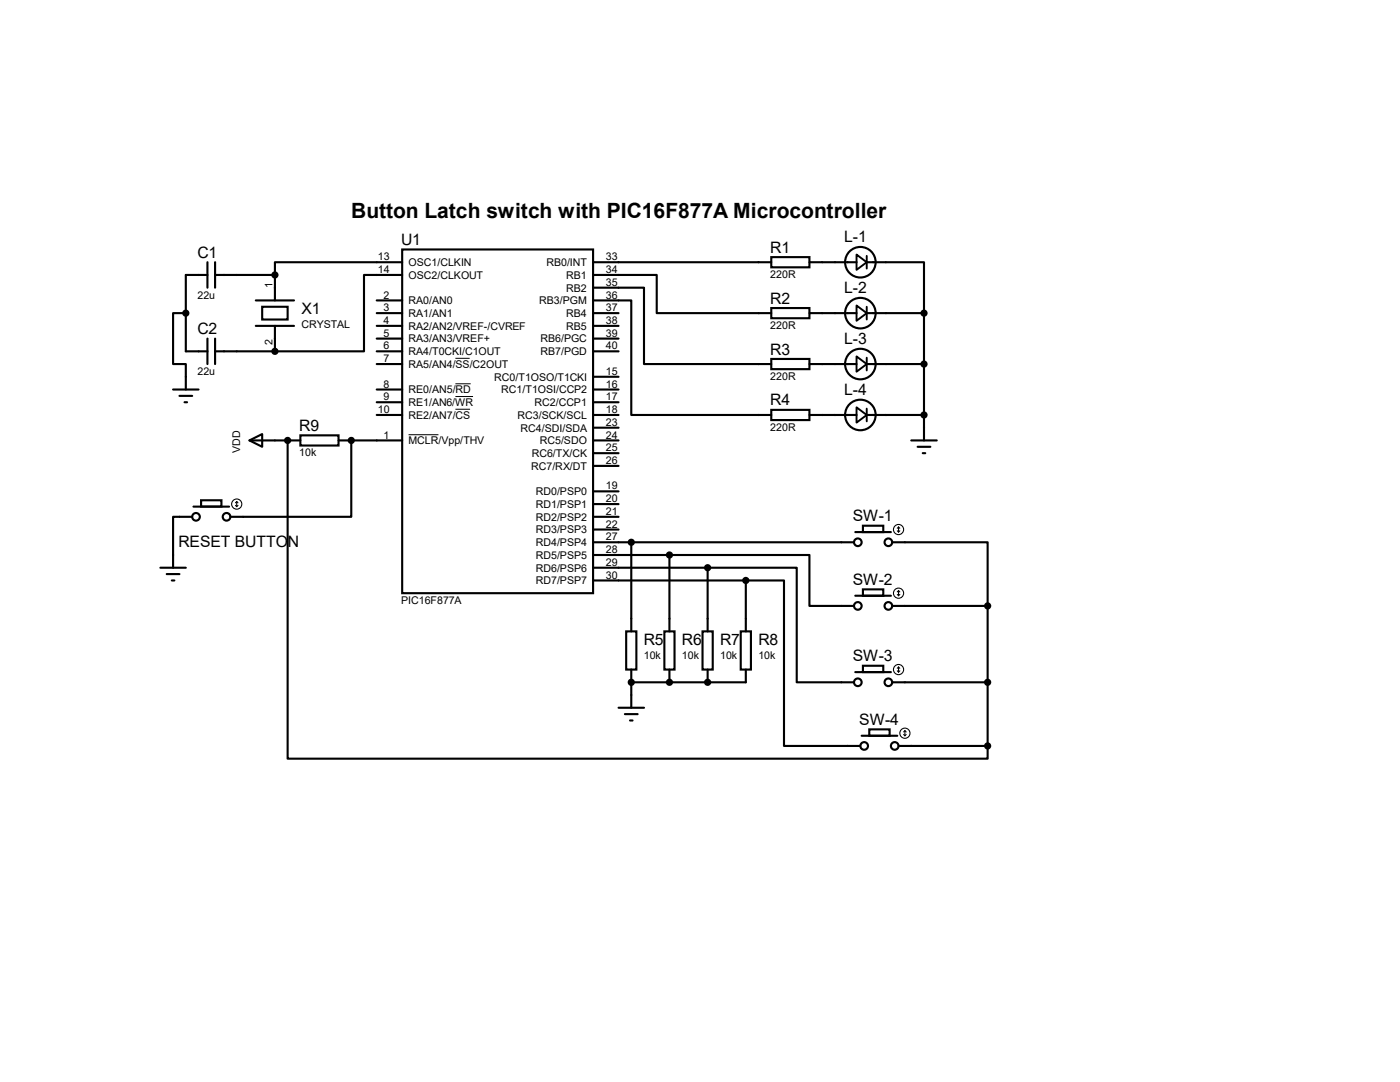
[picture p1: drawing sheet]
<svg xmlns="http://www.w3.org/2000/svg" width="279mm" height="216mm" viewBox="0 0 279 216" stroke-linecap="round" stroke-linejoin="round" font-family="sans-serif">
<g fill="none" stroke="#000" stroke-width=".42">
<path d="M41.4 54.9h-4.3v15.2h4.3M41.4 52.3v5.1M42.9 54.9h12M42.9 52.3v5.1M51.1 59.9h7.6M54.9 54.9v5M75.2 59.9h5.1M80.3 49.8h38.1v68.6h-38.1zM80.3 52.3h-25.4v2.6M80.3 54.9h-7.7v15.2h-17.7M118.4 59.9h7.6v22.9h27.9M118.4 57.4h10.1v15.2h25.4"/>
<path d="M118.4 54.9h12.7v7.6h22.8M118.4 52.3h35.5M153.9 51.3h7.6v2h-7.6zM161.5 52.3h9.4M173 52.3h11.4v10.2M34.5 77.7h5.1M35.8 79h2.6M37.1 62.5h-2.6v10.1h2.6v5.1M41.4 67.6v5M42.9 70.1h12M42.9 67.6v5M51.1 65h7.6"/>
<path d="M52.3 61.2h5.1v2.6h-5.1zM54.9 65v5.1M75.2 70.1h5.1M75.2 62.5h5.1M75.2 72.6h5.1M75.2 65h5.1M75.2 77.7h5.1M75.2 67.6h5.1M118.4 70.1h5M118.4 62.5h5M118.4 65h5M118.4 77.7h5"/>
<path d="M118.4 67.6h5M118.4 75.2h5M153.9 61.5h7.6v2h-7.6zM153.9 71.6h7.6v2.1h-7.6zM161.5 62.5h9.4M161.5 72.6h9.4M173 62.5h11.4M173 72.6h11.4M184.4 62.5v25.4M36.8 80.3h.5M40.1 99.8h4.1v1.3h-4.1zM49.8 87.9l2.5-1.3v2.6z"/>
<path d="M49.8 87.9h10.1M57.4 87.9v63.5h139.7v-2.6M59.9 86.9h7.7v2h-7.7zM67.6 87.9h12.7M70.1 87.9v15.2h-24.1M75.2 82.8h5.1M75.2 80.3h5.1M118.4 82.8h5M118.4 87.9h5M118.4 80.3h5M118.4 90.4h5M118.4 98h5"/>
<path d="M118.4 93h5M118.4 85.3h5M153.9 81.8h7.6v2h-7.6zM161.5 82.8h9.4M173 82.8h11.4M181.9 87.9h5M183.1 89.2h2.6M184.1 90.4h.6M32 113.3h5.1M33.3 114.6h2.5M34.3 115.8h.5M38.4 103.1h-3.9v10.2"/>
<path d="M38.6 101.1h7.1M118.4 115.8h30.4M118.4 113.3h22.8M118.4 110.7h15.2M118.4 108.2h52M118.4 100.6h5M118.4 105.7h5M118.4 103.1h5M126 108.2v17.8M133.6 110.7h27.9v10.2h8.9M133.6 110.7v15.3M141.2 113.3h17.8v22.8h11.4"/>
<path d="M141.2 113.3v12.7M148.8 115.8h7.7v33h15.2M148.8 115.8v10.2M170.7 118.9h7.1M170.7 106.2h7.1M172.2 117.6h4.1v1.3h-4.1zM172.2 104.9h4.1v1.3h-4.1zM178.1 108.2h19v12.7M125 126h2v7.6h-2zM126 133.6v7.6M132.6 126h2v7.6h-2zM133.6 133.6v2.5"/>
<path d="M140.2 126h2v7.6h-2zM141.2 133.6v2.5M147.8 126h2.1v7.6h-2.1zM148.8 133.6v2.5h-22.8M170.7 134.1h7.1M172.2 132.8h4.1v1.3h-4.1zM178.1 120.9h19M178.1 136.1h19M197.1 120.9v27.9M123.4 141.2h5.1M124.7 142.5h2.6M125.7 143.8h.5"/>
<path d="M172 146.8h7.1M173.5 145.5h4v1.3h-4zM179.3 148.8h17.8"/>
<circle cx="171.7" cy="52.3" r="3"/>
<circle cx="171.7" cy="62.5" r="3"/>
<circle cx="171.7" cy="72.6" r="3"/>
<circle cx="171.7" cy="82.8" r="3"/>
<circle cx="39.1" cy="103.1" r=".76"/>
<circle cx="45.2" cy="103.1" r=".76"/>
<circle cx="171.2" cy="108.2" r=".76"/>
<circle cx="177.3" cy="108.2" r=".76"/>
<circle cx="171.2" cy="120.9" r=".76"/>
<circle cx="171.2" cy="136.1" r=".76"/>
<circle cx="177.3" cy="120.9" r=".76"/>
<circle cx="177.3" cy="136.1" r=".76"/>
<circle cx="172.5" cy="148.8" r=".76"/>
<circle cx="178.6" cy="148.8" r=".76"/>
</g>
<g fill="#000">
<circle cx="57.4" cy="87.9" r=".21"/>
<circle cx="70.1" cy="87.9" r=".21"/>
<circle cx="126" cy="136.1" r=".21"/>
<circle cx="133.6" cy="136.1" r=".21"/>
<circle cx="141.2" cy="136.1" r=".21"/>
</g>
<g fill="#000" stroke="#000" stroke-width=".42">
<circle cx="54.9" cy="54.9" r=".51"/>
<circle cx="37.1" cy="62.5" r=".51"/>
<circle cx="54.9" cy="70.1" r=".51"/>
<circle cx="184.4" cy="72.6" r=".51"/>
<circle cx="184.4" cy="62.5" r=".51"/>
<circle cx="57.4" cy="87.9" r=".51"/>
<circle cx="70.1" cy="87.9" r=".51"/>
<circle cx="184.4" cy="82.8" r=".51"/>
<circle cx="126" cy="108.2" r=".51"/>
<circle cx="133.6" cy="110.7" r=".51"/>
<circle cx="141.2" cy="113.3" r=".51"/>
<circle cx="148.8" cy="115.8" r=".51"/>
<circle cx="126" cy="136.1" r=".51"/>
<circle cx="133.6" cy="136.1" r=".51"/>
<circle cx="141.2" cy="136.1" r=".51"/>
<circle cx="197.1" cy="136.1" r=".51"/>
<circle cx="197.1" cy="120.9" r=".51"/>
<circle cx="197.1" cy="148.8" r=".51"/>
</g>
<path d="M170.9 50.8l2.1 1.5-2.1 1.5zM173 51.1v2.5M170.9 61l2.1 1.5-2.1 1.5zM170.9 71.1l2.1 1.5-2.1 1.6zM173 61.2v2.6M173 71.4v2.5M170.9 81.3l2.1 1.5-2.1 1.5zM173 81.5v2.6" fill="none" stroke="#000" stroke-width=".38"/>
<g fill="none" stroke="#000" stroke-width=".21">
<path d="M47 100.8l.2 .3M47.2 100.1v1M47.2 100.1l-.2 .2M47.2 100.1l.3 .2M47.5 100.8l-.3 .3M179.1 118.6l.2 .3M179.1 105.9l.2 .3M179.3 105.2v1M179.3 117.9v1M179.3 117.9l-.2 .2M179.3 117.9l.3 .2M179.3 105.2l-.2 .2"/>
<path d="M179.3 105.2l.3 .2M179.6 118.6l-.3 .3M179.6 105.9l-.3 .3M179.1 133.9l.2 .2M179.3 133.1v1M179.3 133.1l-.2 .2M179.3 133.1l.3 .2M179.6 133.9l-.3 .2M180.3 146.6l.3 .2M180.6 145.8v1M180.6 145.8l-.3 .2M180.6 145.8l.2 .2"/>
<path d="M180.8 146.6l-.2 .2"/>
<circle cx="47.2" cy="100.6" r="1.02"/>
<circle cx="179.3" cy="118.4" r="1.02"/>
<circle cx="179.3" cy="105.7" r="1.02"/>
<circle cx="179.3" cy="133.6" r="1.02"/>
<circle cx="180.6" cy="146.3" r="1.02"/>
</g>
<path d="M90.9 71.5h2.8M90.9 76.6h3M90.9 79.1h3.5M81.5 86.7h6M90.9 81.7h2.9" fill="none" stroke="#000" stroke-width=".2"/>
<text font-size="4.2" x="70.1" y="43.5">Button Latch switch with PIC16F877A Microcontroller</text>
<g font-size="3.1">
<text x="39.4" y="51.4">C1</text>
<text x="80.1" y="48.9">U1</text>
<text x="153.7" y="50.4">R1</text>
<text x="168.4" y="48.4">L-1</text>
<text x="168.4" y="58.5">L-2</text>
<text x="60.2" y="62.6">X1</text>
<text x="153.7" y="60.6">R2</text>
<text x="39.4" y="66.7">C2</text>
<text x="153.7" y="70.7">R3</text>
<text x="168.4" y="68.7">L-3</text>
<text x="153.7" y="80.9">R4</text>
<text x="168.4" y="78.9">L-4</text>
<text x="59.7" y="86">R9</text>
<text x="170.2" y="104">SW-1</text>
<text x="35.6" y="109.1">RESET BUTTON</text>
<text x="170.2" y="116.7">SW-2</text>
<text x="128.5" y="128.6">R5</text>
<text x="136.1" y="128.6">R6</text>
<text x="143.7" y="128.6">R7</text>
<text x="151.3" y="128.6">R8</text>
<text x="170.2" y="132">SW-3</text>
<text x="171.5" y="144.7">SW-4</text>
</g>
<g font-size="2.1">
<text x="75.4" y="51.9">13</text>
<text x="81.5" y="53.1">OSC1/CLKIN</text>
<text x="109.1" y="53.1">RB0/INT</text>
<text x="120.9" y="51.9">33</text>
<text x="39.4" y="59.6">22u</text>
<text x="54.4" y="57.4" transform="rotate(-90 54.4 57.4)">1</text>
<text x="75.4" y="54.5">14</text>
<text x="76.5" y="59.6">2</text>
<text x="81.5" y="55.6">OSC2/CLKOUT</text>
<text x="113" y="58.2">RB2</text>
<text x="113" y="55.6">RB1</text>
<text x="120.9" y="59.6">36</text>
<text x="120.9" y="57">35</text>
<text x="120.9" y="54.5">34</text>
<text x="153.7" y="55.5">220R</text>
<text x="60.2" y="65.5">CRYSTAL</text>
<text x="76.5" y="62.1">3</text>
<text x="76.5" y="64.6">4</text>
<text x="81.5" y="60.7">RA0/AN0</text>
<text x="81.5" y="63.2">RA1/AN1</text>
<text x="81.5" y="65.8">RA2/AN2/VREF-/CVREF</text>
<text x="107.6" y="60.7">RB3/PGM</text>
<text x="113" y="65.8">RB5</text>
<text x="113" y="63.2">RB4</text>
<text x="120.9" y="64.6">38</text>
<text x="120.9" y="62.1">37</text>
<text x="153.7" y="65.7">220R</text>
<text x="54.4" y="68.7" transform="rotate(-90 54.4 68.7)">2</text>
<text x="76.5" y="69.7">6</text>
<text x="76.5" y="67.2">5</text>
<text x="81.5" y="70.9">RA4/T0CKI/C1OUT</text>
<text x="81.5" y="68.3">RA3/AN3/VREF+</text>
<text x="107.9" y="70.9">RB7/PGD</text>
<text x="107.9" y="68.3">RB6/PGC</text>
<text x="120.9" y="69.7">40</text>
<text x="120.9" y="67.2">39</text>
<text x="39.4" y="74.8">22u</text>
<text x="76.5" y="72.3">7</text>
<text x="76.5" y="77.3">8</text>
<text x="81.5" y="73.4">RA5/AN4/SS/C2OUT</text>
<text x="98.6" y="75.9">RC0/T1OSO/T1CKI</text>
<text x="120.9" y="77.3">16</text>
<text x="120.9" y="74.8">15</text>
<text x="153.7" y="75.8">220R</text>
<text x="75.4" y="82.4">10</text>
<text x="76.5" y="79.9">9</text>
<text x="81.5" y="78.5">RE0/AN5/RD</text>
<text x="81.5" y="81">RE1/AN6/WR</text>
<text x="81.5" y="83.6">RE2/AN7/CS</text>
<text x="100" y="78.5">RC1/T1OSI/CCP2</text>
<text x="103.3" y="83.6">RC3/SCK/SCL</text>
<text x="106.7" y="81">RC2/CCP1</text>
<text x="120.9" y="79.9">17</text>
<text x="120.9" y="82.4">18</text>
<text x="76.5" y="87.5">1</text>
<text x="81.5" y="88.6">MCLR/Vpp/THV</text>
<text x="103.9" y="86.1">RC4/SDI/SDA</text>
<text x="107.7" y="88.6">RC5/SDO</text>
<text x="120.9" y="87.5">24</text>
<text x="120.9" y="85">23</text>
<text x="153.7" y="86">220R</text>
<text x="47.9" y="90.4" transform="rotate(-90 47.9 90.4)">VDD</text>
<text x="59.7" y="91.1">10k</text>
<text x="106" y="93.7">RC7/RX/DT</text>
<text x="106.1" y="91.2">RC6/TX/CK</text>
<text x="120.9" y="92.6">26</text>
<text x="120.9" y="90">25</text>
<text x="106.9" y="98.8">RD0/PSP0</text>
<text x="106.9" y="101.3">RD1/PSP1</text>
<text x="120.9" y="97.7">19</text>
<text x="120.9" y="100.2">20</text>
<text x="106.9" y="106.4">RD3/PSP3</text>
<text x="106.9" y="103.9">RD2/PSP2</text>
<text x="120.9" y="107.8">27</text>
<text x="120.9" y="105.3">22</text>
<text x="120.9" y="102.7">21</text>
<text x="106.9" y="111.5">RD5/PSP5</text>
<text x="106.9" y="109">RD4/PSP4</text>
<text x="120.9" y="112.9">29</text>
<text x="120.9" y="110.4">28</text>
<text x="106.9" y="116.6">RD7/PSP7</text>
<text x="106.9" y="114">RD6/PSP6</text>
<text x="120.9" y="115.4">30</text>
<text x="80.1" y="120.5">PIC16F877A</text>
<text x="128.5" y="131.5">10k</text>
<text x="136.1" y="131.5">10k</text>
<text x="143.7" y="131.5">10k</text>
<text x="151.3" y="131.5">10k</text>
</g>
</svg>
